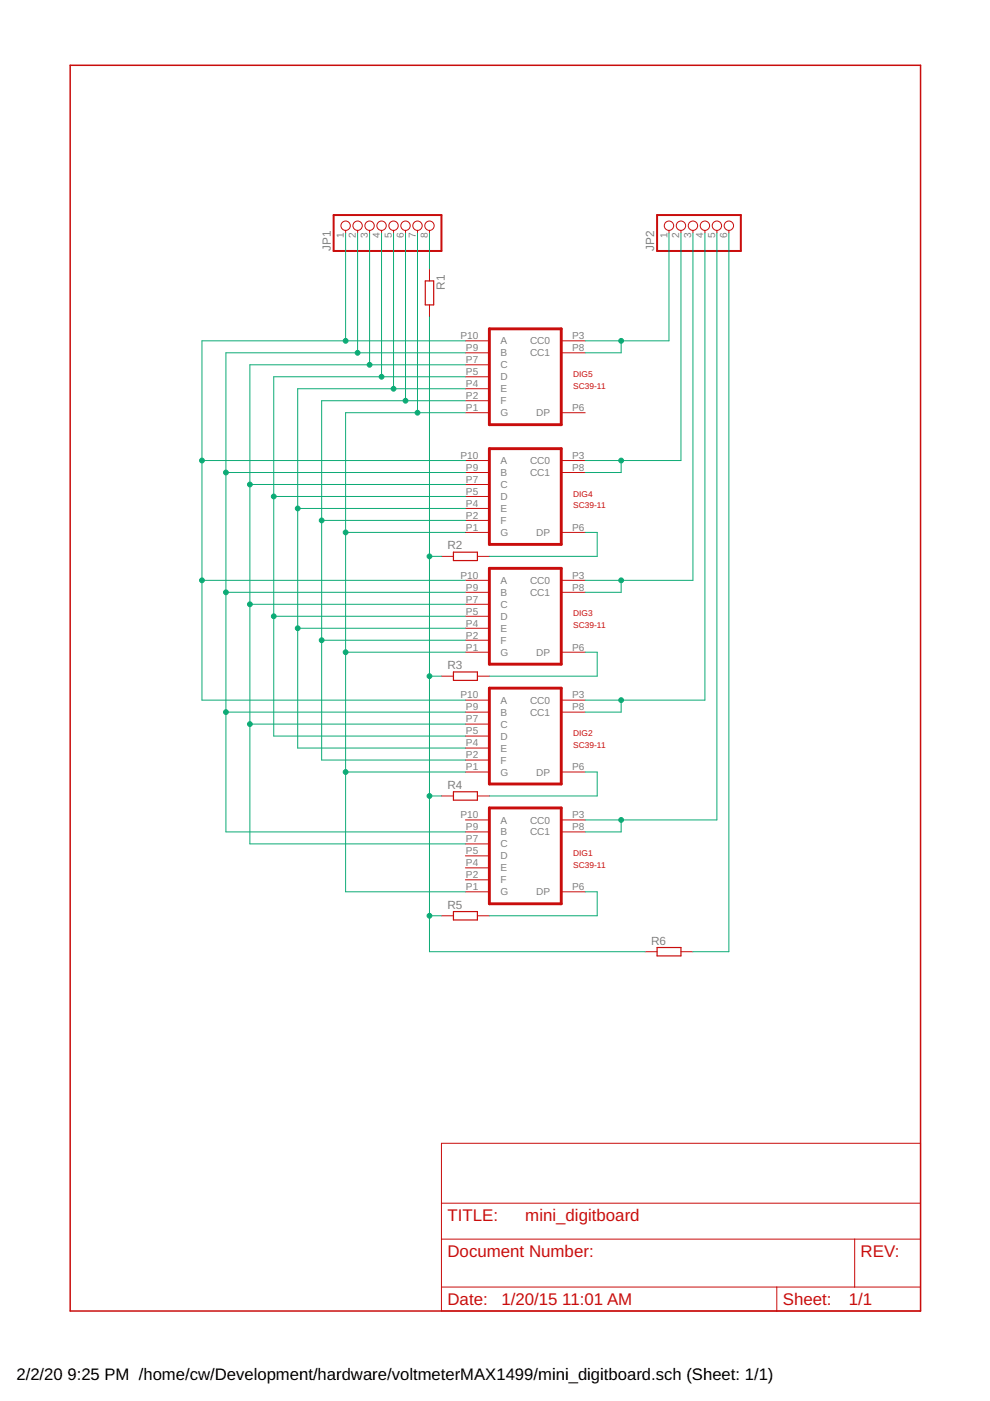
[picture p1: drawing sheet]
<?xml version="1.0" encoding="utf-8"?>
<!DOCTYPE eagle SYSTEM "eagle.dtd">
<eagle version="6.6.0">
<drawing>
<settings>
<setting alwaysvectorfont="no"/>
<setting verticaltext="up"/>
</settings>
<grid distance="0.1" unitdist="inch" unit="inch" style="lines" multiple="1" display="no" altdistance="0.01" altunitdist="inch" altunit="inch"/>
<schematic xreflabel="%F%N/%S.%C%R" xrefpart="/%S.%C%R">
<libraries>
<library name="pinhead">
<symbols>
<symbol name="PINHD6">
<wire x1="-6.35" y1="-7.62" x2="1.27" y2="-7.62" width="0.4064" layer="94"/>
<wire x1="1.27" y1="-7.62" x2="1.27" y2="10.16" width="0.4064" layer="94"/>
<wire x1="1.27" y1="10.16" x2="-6.35" y2="10.16" width="0.4064" layer="94"/>
<wire x1="-6.35" y1="10.16" x2="-6.35" y2="-7.62" width="0.4064" layer="94"/>
<text x="-6.35" y="10.795" size="1.778" layer="95">&gt;NAME</text>
<text x="-6.35" y="-10.16" size="1.778" layer="96">&gt;VALUE</text>
<pin name="1" x="-2.54" y="7.62" visible="pad" length="short" direction="pas" function="dot"/>
<pin name="2" x="-2.54" y="5.08" visible="pad" length="short" direction="pas" function="dot"/>
<pin name="3" x="-2.54" y="2.54" visible="pad" length="short" direction="pas" function="dot"/>
<pin name="4" x="-2.54" y="0" visible="pad" length="short" direction="pas" function="dot"/>
<pin name="5" x="-2.54" y="-2.54" visible="pad" length="short" direction="pas" function="dot"/>
<pin name="6" x="-2.54" y="-5.08" visible="pad" length="short" direction="pas" function="dot"/>
</symbol>
<symbol name="PINHD8">
<wire x1="-6.35" y1="-10.16" x2="1.27" y2="-10.16" width="0.4064" layer="94"/>
<wire x1="1.27" y1="-10.16" x2="1.27" y2="12.7" width="0.4064" layer="94"/>
<wire x1="1.27" y1="12.7" x2="-6.35" y2="12.7" width="0.4064" layer="94"/>
<wire x1="-6.35" y1="12.7" x2="-6.35" y2="-10.16" width="0.4064" layer="94"/>
<text x="-6.35" y="13.335" size="1.778" layer="95">&gt;NAME</text>
<text x="-6.35" y="-12.7" size="1.778" layer="96">&gt;VALUE</text>
<pin name="1" x="-2.54" y="10.16" visible="pad" length="short" direction="pas" function="dot"/>
<pin name="2" x="-2.54" y="7.62" visible="pad" length="short" direction="pas" function="dot"/>
<pin name="3" x="-2.54" y="5.08" visible="pad" length="short" direction="pas" function="dot"/>
<pin name="4" x="-2.54" y="2.54" visible="pad" length="short" direction="pas" function="dot"/>
<pin name="5" x="-2.54" y="0" visible="pad" length="short" direction="pas" function="dot"/>
<pin name="6" x="-2.54" y="-2.54" visible="pad" length="short" direction="pas" function="dot"/>
<pin name="7" x="-2.54" y="-5.08" visible="pad" length="short" direction="pas" function="dot"/>
<pin name="8" x="-2.54" y="-7.62" visible="pad" length="short" direction="pas" function="dot"/>
</symbol>
</symbols>
<devicesets>
<deviceset name="PINHD-1X6" prefix="JP" uservalue="yes">
<gates>
<gate name="A" symbol="PINHD6" x="0" y="-2.54"/>
</gates>
<devices>
<device name="" package="1X06">
<connects>
<connect gate="A" pin="1" pad="1"/>
<connect gate="A" pin="2" pad="2"/>
<connect gate="A" pin="3" pad="3"/>
<connect gate="A" pin="4" pad="4"/>
<connect gate="A" pin="5" pad="5"/>
<connect gate="A" pin="6" pad="6"/>
</connects>
<technologies>
<technology name=""/>
</technologies>
</device>
<device name="/90" package="1X06/90">
<connects>
<connect gate="A" pin="1" pad="1"/>
<connect gate="A" pin="2" pad="2"/>
<connect gate="A" pin="3" pad="3"/>
<connect gate="A" pin="4" pad="4"/>
<connect gate="A" pin="5" pad="5"/>
<connect gate="A" pin="6" pad="6"/>
</connects>
<technologies>
<technology name=""/>
</technologies>
</device>
</devices>
</deviceset>
<deviceset name="PINHD-1X8" prefix="JP" uservalue="yes">
<gates>
<gate name="A" symbol="PINHD8" x="0" y="0"/>
</gates>
<devices>
<device name="" package="1X08">
<connects>
<connect gate="A" pin="1" pad="1"/>
<connect gate="A" pin="2" pad="2"/>
<connect gate="A" pin="3" pad="3"/>
<connect gate="A" pin="4" pad="4"/>
<connect gate="A" pin="5" pad="5"/>
<connect gate="A" pin="6" pad="6"/>
<connect gate="A" pin="7" pad="7"/>
<connect gate="A" pin="8" pad="8"/>
</connects>
<technologies>
<technology name=""/>
</technologies>
</device>
<device name="/90" package="1X08/90">
<connects>
<connect gate="A" pin="1" pad="1"/>
<connect gate="A" pin="2" pad="2"/>
<connect gate="A" pin="3" pad="3"/>
<connect gate="A" pin="4" pad="4"/>
<connect gate="A" pin="5" pad="5"/>
<connect gate="A" pin="6" pad="6"/>
<connect gate="A" pin="7" pad="7"/>
<connect gate="A" pin="8" pad="8"/>
</connects>
<technologies>
<technology name=""/>
</technologies>
</device>
</devices>
</deviceset>
</devicesets>
</library>
<library name="rcl">
<symbols>
<symbol name="R-EU">
<wire x1="-2.54" y1="-0.889" x2="2.54" y2="-0.889" width="0.254" layer="94"/>
<wire x1="2.54" y1="0.889" x2="-2.54" y2="0.889" width="0.254" layer="94"/>
<wire x1="2.54" y1="-0.889" x2="2.54" y2="0.889" width="0.254" layer="94"/>
<wire x1="-2.54" y1="-0.889" x2="-2.54" y2="0.889" width="0.254" layer="94"/>
<text x="-3.81" y="1.4986" size="1.778" layer="95">&gt;NAME</text>
<text x="-3.81" y="-3.302" size="1.778" layer="96">&gt;VALUE</text>
<pin name="2" x="5.08" y="0" visible="off" length="short" direction="pas" swaplevel="1" rot="R180"/>
<pin name="1" x="-5.08" y="0" visible="off" length="short" direction="pas" swaplevel="1"/>
</symbol>
</symbols>
<devicesets>
<deviceset name="R-EU_" prefix="R" uservalue="yes">
<gates>
<gate name="G$1" symbol="R-EU" x="0" y="0"/>
</gates>
<devices>
<device name="R0402" package="R0402">
<connects>
<connect gate="G$1" pin="1" pad="1"/>
<connect gate="G$1" pin="2" pad="2"/>
</connects>
<technologies>
<technology name=""/>
</technologies>
</device>
<device name="R0603" package="R0603">
<connects>
<connect gate="G$1" pin="1" pad="1"/>
<connect gate="G$1" pin="2" pad="2"/>
</connects>
<technologies>
<technology name=""/>
</technologies>
</device>
<device name="R0805" package="R0805">
<connects>
<connect gate="G$1" pin="1" pad="1"/>
<connect gate="G$1" pin="2" pad="2"/>
</connects>
<technologies>
<technology name=""/>
</technologies>
</device>
<device name="R0805W" package="R0805W">
<connects>
<connect gate="G$1" pin="1" pad="1"/>
<connect gate="G$1" pin="2" pad="2"/>
</connects>
<technologies>
<technology name=""/>
</technologies>
</device>
<device name="R1005" package="R1005">
<connects>
<connect gate="G$1" pin="1" pad="1"/>
<connect gate="G$1" pin="2" pad="2"/>
</connects>
<technologies>
<technology name=""/>
</technologies>
</device>
<device name="R1206" package="R1206">
<connects>
<connect gate="G$1" pin="1" pad="1"/>
<connect gate="G$1" pin="2" pad="2"/>
</connects>
<technologies>
<technology name=""/>
</technologies>
</device>
<device name="R1206W" package="R1206W">
<connects>
<connect gate="G$1" pin="1" pad="1"/>
<connect gate="G$1" pin="2" pad="2"/>
</connects>
<technologies>
<technology name=""/>
</technologies>
</device>
<device name="R1210" package="R1210">
<connects>
<connect gate="G$1" pin="1" pad="1"/>
<connect gate="G$1" pin="2" pad="2"/>
</connects>
<technologies>
<technology name=""/>
</technologies>
</device>
<device name="R1210W" package="R1210W">
<connects>
<connect gate="G$1" pin="1" pad="1"/>
<connect gate="G$1" pin="2" pad="2"/>
</connects>
<technologies>
<technology name=""/>
</technologies>
</device>
<device name="R2010" package="R2010">
<connects>
<connect gate="G$1" pin="1" pad="1"/>
<connect gate="G$1" pin="2" pad="2"/>
</connects>
<technologies>
<technology name=""/>
</technologies>
</device>
<device name="R2010W" package="R2010W">
<connects>
<connect gate="G$1" pin="1" pad="1"/>
<connect gate="G$1" pin="2" pad="2"/>
</connects>
<technologies>
<technology name=""/>
</technologies>
</device>
<device name="R2012" package="R2012">
<connects>
<connect gate="G$1" pin="1" pad="1"/>
<connect gate="G$1" pin="2" pad="2"/>
</connects>
<technologies>
<technology name=""/>
</technologies>
</device>
<device name="R2012W" package="R2012W">
<connects>
<connect gate="G$1" pin="1" pad="1"/>
<connect gate="G$1" pin="2" pad="2"/>
</connects>
<technologies>
<technology name=""/>
</technologies>
</device>
<device name="R2512" package="R2512">
<connects>
<connect gate="G$1" pin="1" pad="1"/>
<connect gate="G$1" pin="2" pad="2"/>
</connects>
<technologies>
<technology name=""/>
</technologies>
</device>
<device name="R2512W" package="R2512W">
<connects>
<connect gate="G$1" pin="1" pad="1"/>
<connect gate="G$1" pin="2" pad="2"/>
</connects>
<technologies>
<technology name=""/>
</technologies>
</device>
<device name="R3216" package="R3216">
<connects>
<connect gate="G$1" pin="1" pad="1"/>
<connect gate="G$1" pin="2" pad="2"/>
</connects>
<technologies>
<technology name=""/>
</technologies>
</device>
<device name="R3216W" package="R3216W">
<connects>
<connect gate="G$1" pin="1" pad="1"/>
<connect gate="G$1" pin="2" pad="2"/>
</connects>
<technologies>
<technology name=""/>
</technologies>
</device>
<device name="R3225" package="R3225">
<connects>
<connect gate="G$1" pin="1" pad="1"/>
<connect gate="G$1" pin="2" pad="2"/>
</connects>
<technologies>
<technology name=""/>
</technologies>
</device>
<device name="R3225W" package="R3225W">
<connects>
<connect gate="G$1" pin="1" pad="1"/>
<connect gate="G$1" pin="2" pad="2"/>
</connects>
<technologies>
<technology name=""/>
</technologies>
</device>
<device name="R5025" package="R5025">
<connects>
<connect gate="G$1" pin="1" pad="1"/>
<connect gate="G$1" pin="2" pad="2"/>
</connects>
<technologies>
<technology name=""/>
</technologies>
</device>
<device name="R5025W" package="R5025W">
<connects>
<connect gate="G$1" pin="1" pad="1"/>
<connect gate="G$1" pin="2" pad="2"/>
</connects>
<technologies>
<technology name=""/>
</technologies>
</device>
<device name="R6332" package="R6332">
<connects>
<connect gate="G$1" pin="1" pad="1"/>
<connect gate="G$1" pin="2" pad="2"/>
</connects>
<technologies>
<technology name=""/>
</technologies>
</device>
<device name="R6332W" package="R6332W">
<connects>
<connect gate="G$1" pin="1" pad="1"/>
<connect gate="G$1" pin="2" pad="2"/>
</connects>
<technologies>
<technology name=""/>
</technologies>
</device>
<device name="M0805" package="M0805">
<connects>
<connect gate="G$1" pin="1" pad="1"/>
<connect gate="G$1" pin="2" pad="2"/>
</connects>
<technologies>
<technology name=""/>
</technologies>
</device>
<device name="M1206" package="M1206">
<connects>
<connect gate="G$1" pin="1" pad="1"/>
<connect gate="G$1" pin="2" pad="2"/>
</connects>
<technologies>
<technology name=""/>
</technologies>
</device>
<device name="M1406" package="M1406">
<connects>
<connect gate="G$1" pin="1" pad="1"/>
<connect gate="G$1" pin="2" pad="2"/>
</connects>
<technologies>
<technology name=""/>
</technologies>
</device>
<device name="M2012" package="M2012">
<connects>
<connect gate="G$1" pin="1" pad="1"/>
<connect gate="G$1" pin="2" pad="2"/>
</connects>
<technologies>
<technology name=""/>
</technologies>
</device>
<device name="M2309" package="M2309">
<connects>
<connect gate="G$1" pin="1" pad="1"/>
<connect gate="G$1" pin="2" pad="2"/>
</connects>
<technologies>
<technology name=""/>
</technologies>
</device>
<device name="M3216" package="M3216">
<connects>
<connect gate="G$1" pin="1" pad="1"/>
<connect gate="G$1" pin="2" pad="2"/>
</connects>
<technologies>
<technology name=""/>
</technologies>
</device>
<device name="M3516" package="M3516">
<connects>
<connect gate="G$1" pin="1" pad="1"/>
<connect gate="G$1" pin="2" pad="2"/>
</connects>
<technologies>
<technology name=""/>
</technologies>
</device>
<device name="M5923" package="M5923">
<connects>
<connect gate="G$1" pin="1" pad="1"/>
<connect gate="G$1" pin="2" pad="2"/>
</connects>
<technologies>
<technology name=""/>
</technologies>
</device>
<device name="0204/5" package="0204/5">
<connects>
<connect gate="G$1" pin="1" pad="1"/>
<connect gate="G$1" pin="2" pad="2"/>
</connects>
<technologies>
<technology name=""/>
</technologies>
</device>
<device name="0204/7" package="0204/7">
<connects>
<connect gate="G$1" pin="1" pad="1"/>
<connect gate="G$1" pin="2" pad="2"/>
</connects>
<technologies>
<technology name=""/>
</technologies>
</device>
<device name="0204/2V" package="0204V">
<connects>
<connect gate="G$1" pin="1" pad="1"/>
<connect gate="G$1" pin="2" pad="2"/>
</connects>
<technologies>
<technology name=""/>
</technologies>
</device>
<device name="0207/10" package="0207/10">
<connects>
<connect gate="G$1" pin="1" pad="1"/>
<connect gate="G$1" pin="2" pad="2"/>
</connects>
<technologies>
<technology name=""/>
</technologies>
</device>
<device name="0207/12" package="0207/12">
<connects>
<connect gate="G$1" pin="1" pad="1"/>
<connect gate="G$1" pin="2" pad="2"/>
</connects>
<technologies>
<technology name=""/>
</technologies>
</device>
<device name="0207/15" package="0207/15">
<connects>
<connect gate="G$1" pin="1" pad="1"/>
<connect gate="G$1" pin="2" pad="2"/>
</connects>
<technologies>
<technology name=""/>
</technologies>
</device>
<device name="0207/2V" package="0207/2V">
<connects>
<connect gate="G$1" pin="1" pad="1"/>
<connect gate="G$1" pin="2" pad="2"/>
</connects>
<technologies>
<technology name=""/>
</technologies>
</device>
<device name="0207/5V" package="0207/5V">
<connects>
<connect gate="G$1" pin="1" pad="1"/>
<connect gate="G$1" pin="2" pad="2"/>
</connects>
<technologies>
<technology name=""/>
</technologies>
</device>
<device name="0207/7" package="0207/7">
<connects>
<connect gate="G$1" pin="1" pad="1"/>
<connect gate="G$1" pin="2" pad="2"/>
</connects>
<technologies>
<technology name=""/>
</technologies>
</device>
<device name="0309/10" package="0309/10">
<connects>
<connect gate="G$1" pin="1" pad="1"/>
<connect gate="G$1" pin="2" pad="2"/>
</connects>
<technologies>
<technology name=""/>
</technologies>
</device>
<device name="0309/12" package="0309/12">
<connects>
<connect gate="G$1" pin="1" pad="1"/>
<connect gate="G$1" pin="2" pad="2"/>
</connects>
<technologies>
<technology name=""/>
</technologies>
</device>
<device name="0309/V" package="0309V">
<connects>
<connect gate="G$1" pin="1" pad="1"/>
<connect gate="G$1" pin="2" pad="2"/>
</connects>
<technologies>
<technology name=""/>
</technologies>
</device>
<device name="0411/12" package="0411/12">
<connects>
<connect gate="G$1" pin="1" pad="1"/>
<connect gate="G$1" pin="2" pad="2"/>
</connects>
<technologies>
<technology name=""/>
</technologies>
</device>
<device name="0411/15" package="0411/15">
<connects>
<connect gate="G$1" pin="1" pad="1"/>
<connect gate="G$1" pin="2" pad="2"/>
</connects>
<technologies>
<technology name=""/>
</technologies>
</device>
<device name="0411/3V" package="0411V">
<connects>
<connect gate="G$1" pin="1" pad="1"/>
<connect gate="G$1" pin="2" pad="2"/>
</connects>
<technologies>
<technology name=""/>
</technologies>
</device>
<device name="0414/15" package="0414/15">
<connects>
<connect gate="G$1" pin="1" pad="1"/>
<connect gate="G$1" pin="2" pad="2"/>
</connects>
<technologies>
<technology name=""/>
</technologies>
</device>
<device name="0414/5V" package="0414V">
<connects>
<connect gate="G$1" pin="1" pad="1"/>
<connect gate="G$1" pin="2" pad="2"/>
</connects>
<technologies>
<technology name=""/>
</technologies>
</device>
<device name="0617/17" package="0617/17">
<connects>
<connect gate="G$1" pin="1" pad="1"/>
<connect gate="G$1" pin="2" pad="2"/>
</connects>
<technologies>
<technology name=""/>
</technologies>
</device>
<device name="0617/22" package="0617/22">
<connects>
<connect gate="G$1" pin="1" pad="1"/>
<connect gate="G$1" pin="2" pad="2"/>
</connects>
<technologies>
<technology name=""/>
</technologies>
</device>
<device name="0617/5V" package="0617V">
<connects>
<connect gate="G$1" pin="1" pad="1"/>
<connect gate="G$1" pin="2" pad="2"/>
</connects>
<technologies>
<technology name=""/>
</technologies>
</device>
<device name="0922/22" package="0922/22">
<connects>
<connect gate="G$1" pin="1" pad="1"/>
<connect gate="G$1" pin="2" pad="2"/>
</connects>
<technologies>
<technology name=""/>
</technologies>
</device>
<device name="0613/5V" package="P0613V">
<connects>
<connect gate="G$1" pin="1" pad="1"/>
<connect gate="G$1" pin="2" pad="2"/>
</connects>
<technologies>
<technology name=""/>
</technologies>
</device>
<device name="0613/15" package="P0613/15">
<connects>
<connect gate="G$1" pin="1" pad="1"/>
<connect gate="G$1" pin="2" pad="2"/>
</connects>
<technologies>
<technology name=""/>
</technologies>
</device>
<device name="0817/22" package="P0817/22">
<connects>
<connect gate="G$1" pin="1" pad="1"/>
<connect gate="G$1" pin="2" pad="2"/>
</connects>
<technologies>
<technology name=""/>
</technologies>
</device>
<device name="0817/7V" package="P0817V">
<connects>
<connect gate="G$1" pin="1" pad="1"/>
<connect gate="G$1" pin="2" pad="2"/>
</connects>
<technologies>
<technology name=""/>
</technologies>
</device>
<device name="V234/12" package="V234/12">
<connects>
<connect gate="G$1" pin="1" pad="1"/>
<connect gate="G$1" pin="2" pad="2"/>
</connects>
<technologies>
<technology name=""/>
</technologies>
</device>
<device name="V235/17" package="V235/17">
<connects>
<connect gate="G$1" pin="1" pad="1"/>
<connect gate="G$1" pin="2" pad="2"/>
</connects>
<technologies>
<technology name=""/>
</technologies>
</device>
<device name="V526-0" package="V526-0">
<connects>
<connect gate="G$1" pin="1" pad="1"/>
<connect gate="G$1" pin="2" pad="2"/>
</connects>
<technologies>
<technology name=""/>
</technologies>
</device>
<device name="MELF0102R" package="MINI_MELF-0102R">
<connects>
<connect gate="G$1" pin="1" pad="1"/>
<connect gate="G$1" pin="2" pad="2"/>
</connects>
<technologies>
<technology name=""/>
</technologies>
</device>
<device name="MELF0102W" package="MINI_MELF-0102W">
<connects>
<connect gate="G$1" pin="1" pad="1"/>
<connect gate="G$1" pin="2" pad="2"/>
</connects>
<technologies>
<technology name=""/>
</technologies>
</device>
<device name="MELF0204R" package="MINI_MELF-0204R">
<connects>
<connect gate="G$1" pin="1" pad="1"/>
<connect gate="G$1" pin="2" pad="2"/>
</connects>
<technologies>
<technology name=""/>
</technologies>
</device>
<device name="MELF0204W" package="MINI_MELF-0204W">
<connects>
<connect gate="G$1" pin="1" pad="1"/>
<connect gate="G$1" pin="2" pad="2"/>
</connects>
<technologies>
<technology name=""/>
</technologies>
</device>
<device name="MELF0207R" package="MINI_MELF-0207R">
<connects>
<connect gate="G$1" pin="1" pad="1"/>
<connect gate="G$1" pin="2" pad="2"/>
</connects>
<technologies>
<technology name=""/>
</technologies>
</device>
<device name="MELF0207W" package="MINI_MELF-0207W">
<connects>
<connect gate="G$1" pin="1" pad="1"/>
<connect gate="G$1" pin="2" pad="2"/>
</connects>
<technologies>
<technology name=""/>
</technologies>
</device>
<device name="0922V" package="0922V">
<connects>
<connect gate="G$1" pin="1" pad="1"/>
<connect gate="G$1" pin="2" pad="2"/>
</connects>
<technologies>
<technology name=""/>
</technologies>
</device>
<device name="RDH/15" package="RDH/15">
<connects>
<connect gate="G$1" pin="1" pad="1"/>
<connect gate="G$1" pin="2" pad="2"/>
</connects>
<technologies>
<technology name=""/>
</technologies>
</device>
<device name="MELF0102AX" package="MINI_MELF-0102AX">
<connects>
<connect gate="G$1" pin="1" pad="1"/>
<connect gate="G$1" pin="2" pad="2"/>
</connects>
<technologies>
<technology name=""/>
</technologies>
</device>
<device name="R0201" package="R0201">
<connects>
<connect gate="G$1" pin="1" pad="1"/>
<connect gate="G$1" pin="2" pad="2"/>
</connects>
<technologies>
<technology name=""/>
</technologies>
</device>
<device name="VTA52" package="VTA52">
<connects>
<connect gate="G$1" pin="1" pad="1"/>
<connect gate="G$1" pin="2" pad="2"/>
</connects>
<technologies>
<technology name=""/>
</technologies>
</device>
<device name="VTA53" package="VTA53">
<connects>
<connect gate="G$1" pin="1" pad="1"/>
<connect gate="G$1" pin="2" pad="2"/>
</connects>
<technologies>
<technology name=""/>
</technologies>
</device>
<device name="VTA54" package="VTA54">
<connects>
<connect gate="G$1" pin="1" pad="1"/>
<connect gate="G$1" pin="2" pad="2"/>
</connects>
<technologies>
<technology name=""/>
</technologies>
</device>
<device name="VTA55" package="VTA55">
<connects>
<connect gate="G$1" pin="1" pad="1"/>
<connect gate="G$1" pin="2" pad="2"/>
</connects>
<technologies>
<technology name=""/>
</technologies>
</device>
<device name="VTA56" package="VTA56">
<connects>
<connect gate="G$1" pin="1" pad="1"/>
<connect gate="G$1" pin="2" pad="2"/>
</connects>
<technologies>
<technology name=""/>
</technologies>
</device>
<device name="VMTA55" package="VMTA55">
<connects>
<connect gate="G$1" pin="1" pad="1"/>
<connect gate="G$1" pin="2" pad="2"/>
</connects>
<technologies>
<technology name=""/>
</technologies>
</device>
<device name="VMTB60" package="VMTB60">
<connects>
<connect gate="G$1" pin="1" pad="1"/>
<connect gate="G$1" pin="2" pad="2"/>
</connects>
<technologies>
<technology name=""/>
</technologies>
</device>
<device name="R4527" package="R4527">
<connects>
<connect gate="G$1" pin="1" pad="1"/>
<connect gate="G$1" pin="2" pad="2"/>
</connects>
<technologies>
<technology name=""/>
</technologies>
</device>
<device name="WSC0001" package="WSC0001">
<connects>
<connect gate="G$1" pin="1" pad="1"/>
<connect gate="G$1" pin="2" pad="2"/>
</connects>
<technologies>
<technology name=""/>
</technologies>
</device>
<device name="WSC0002" package="WSC0002">
<connects>
<connect gate="G$1" pin="1" pad="1"/>
<connect gate="G$1" pin="2" pad="2"/>
</connects>
<technologies>
<technology name=""/>
</technologies>
</device>
<device name="WSC01/2" package="WSC01/2">
<connects>
<connect gate="G$1" pin="1" pad="1"/>
<connect gate="G$1" pin="2" pad="2"/>
</connects>
<technologies>
<technology name=""/>
</technologies>
</device>
<device name="WSC2515" package="WSC2515">
<connects>
<connect gate="G$1" pin="1" pad="1"/>
<connect gate="G$1" pin="2" pad="2"/>
</connects>
<technologies>
<technology name=""/>
</technologies>
</device>
<device name="WSC4527" package="WSC4527">
<connects>
<connect gate="G$1" pin="1" pad="1"/>
<connect gate="G$1" pin="2" pad="2"/>
</connects>
<technologies>
<technology name=""/>
</technologies>
</device>
<device name="WSC6927" package="WSC6927">
<connects>
<connect gate="G$1" pin="1" pad="1"/>
<connect gate="G$1" pin="2" pad="2"/>
</connects>
<technologies>
<technology name=""/>
</technologies>
</device>
<device name="R1218" package="R1218">
<connects>
<connect gate="G$1" pin="1" pad="1"/>
<connect gate="G$1" pin="2" pad="2"/>
</connects>
<technologies>
<technology name=""/>
</technologies>
</device>
<device name="1812X7R" package="1812X7R">
<connects>
<connect gate="G$1" pin="1" pad="1"/>
<connect gate="G$1" pin="2" pad="2"/>
</connects>
<technologies>
<technology name=""/>
</technologies>
</device>
</devices>
</deviceset>
</devicesets>
</library>
<library name="frames">
<symbols>
<symbol name="DINA4_P">
<frame x1="0" y1="0" x2="180.34" y2="264.16" columns="4" rows="4" layer="94" border-left="no" border-top="no" border-right="no" border-bottom="no"/>
</symbol>
<symbol name="DOCFIELD">
<wire x1="0" y1="0" x2="71.12" y2="0" width="0.1016" layer="94"/>
<wire x1="101.6" y1="15.24" x2="87.63" y2="15.24" width="0.1016" layer="94"/>
<wire x1="0" y1="0" x2="0" y2="5.08" width="0.1016" layer="94"/>
<wire x1="0" y1="5.08" x2="71.12" y2="5.08" width="0.1016" layer="94"/>
<wire x1="0" y1="5.08" x2="0" y2="15.24" width="0.1016" layer="94"/>
<wire x1="101.6" y1="15.24" x2="101.6" y2="5.08" width="0.1016" layer="94"/>
<wire x1="71.12" y1="5.08" x2="71.12" y2="0" width="0.1016" layer="94"/>
<wire x1="71.12" y1="5.08" x2="87.63" y2="5.08" width="0.1016" layer="94"/>
<wire x1="71.12" y1="0" x2="101.6" y2="0" width="0.1016" layer="94"/>
<wire x1="87.63" y1="15.24" x2="87.63" y2="5.08" width="0.1016" layer="94"/>
<wire x1="87.63" y1="15.24" x2="0" y2="15.24" width="0.1016" layer="94"/>
<wire x1="87.63" y1="5.08" x2="101.6" y2="5.08" width="0.1016" layer="94"/>
<wire x1="101.6" y1="5.08" x2="101.6" y2="0" width="0.1016" layer="94"/>
<wire x1="0" y1="15.24" x2="0" y2="22.86" width="0.1016" layer="94"/>
<wire x1="101.6" y1="35.56" x2="0" y2="35.56" width="0.1016" layer="94"/>
<wire x1="101.6" y1="35.56" x2="101.6" y2="22.86" width="0.1016" layer="94"/>
<wire x1="0" y1="22.86" x2="101.6" y2="22.86" width="0.1016" layer="94"/>
<wire x1="0" y1="22.86" x2="0" y2="35.56" width="0.1016" layer="94"/>
<wire x1="101.6" y1="22.86" x2="101.6" y2="15.24" width="0.1016" layer="94"/>
<text x="1.27" y="1.27" size="2.54" layer="94">Date:</text>
<text x="12.7" y="1.27" size="2.54" layer="94">&gt;LAST_DATE_TIME</text>
<text x="72.39" y="1.27" size="2.54" layer="94">Sheet:</text>
<text x="86.36" y="1.27" size="2.54" layer="94">&gt;SHEET</text>
<text x="88.9" y="11.43" size="2.54" layer="94">REV:</text>
<text x="1.27" y="19.05" size="2.54" layer="94">TITLE:</text>
<text x="1.27" y="11.43" size="2.54" layer="94">Document Number:</text>
<text x="17.78" y="19.05" size="2.54" layer="94">&gt;DRAWING_NAME</text>
</symbol>
</symbols>
<devicesets>
<deviceset name="DINA4_P" prefix="FRAME" uservalue="yes">
<gates>
<gate name="G$1" symbol="DINA4_P" x="0" y="0"/>
<gate name="G$2" symbol="DOCFIELD" x="78.74" y="0" addlevel="must"/>
</gates>
<devices>
<device name="">
<technologies>
<technology name=""/>
</technologies>
</device>
</devices>
</deviceset>
</devicesets>
</library>
<library name="LEDVoltmeter">
<symbols>
<symbol name="SC39-11">
<wire x1="-7.62" y1="10.16" x2="-7.62" y2="-10.16" width="0.6096" layer="94"/>
<wire x1="-7.62" y1="-10.16" x2="7.62" y2="-10.16" width="0.6096" layer="94"/>
<wire x1="7.62" y1="-10.16" x2="7.62" y2="10.16" width="0.6096" layer="94"/>
<wire x1="7.62" y1="10.16" x2="-7.62" y2="10.16" width="0.6096" layer="94"/>
<pin name="A" x="-12.7" y="7.62" length="middle"/>
<pin name="B" x="-12.7" y="5.08" length="middle"/>
<pin name="C" x="-12.7" y="2.54" length="middle"/>
<pin name="D" x="-12.7" y="0" length="middle"/>
<pin name="E" x="-12.7" y="-2.54" length="middle"/>
<pin name="F" x="-12.7" y="-5.08" length="middle"/>
<pin name="G" x="-12.7" y="-7.62" length="middle"/>
<pin name="DP" x="12.7" y="-7.62" length="middle" rot="R180"/>
<pin name="CC0" x="12.7" y="7.62" length="middle" rot="R180"/>
<pin name="CC1" x="12.7" y="5.08" length="middle" rot="R180"/>
<text x="10.16" y="0" size="1.27" layer="94">&gt;NAME</text>
<text x="10.16" y="-2.54" size="1.27" layer="94">&gt;VALUE</text>
</symbol>
</symbols>
<devicesets>
<deviceset name="SC39-11">
<gates>
<gate name="G$1" symbol="SC39-11" x="0" y="0"/>
</gates>
<devices>
<device name="" package="SC39-11">
<connects>
<connect gate="G$1" pin="A" pad="P10"/>
<connect gate="G$1" pin="B" pad="P9"/>
<connect gate="G$1" pin="C" pad="P7"/>
<connect gate="G$1" pin="CC0" pad="P3"/>
<connect gate="G$1" pin="CC1" pad="P8"/>
<connect gate="G$1" pin="D" pad="P5"/>
<connect gate="G$1" pin="DP" pad="P6"/>
<connect gate="G$1" pin="E" pad="P4"/>
<connect gate="G$1" pin="F" pad="P2"/>
<connect gate="G$1" pin="G" pad="P1"/>
</connects>
<technologies>
<technology name=""/>
</technologies>
</device>
</devices>
</deviceset>
</devicesets>
</library>
</libraries>
<attributes>
</attributes>
<variantdefs>
</variantdefs>
<classes>
<class number="0" name="default" width="0" drill="0">
</class>
</classes>
<parts>
<part name="JP2" library="pinhead" deviceset="PINHD-1X6" device=""/>
<part name="JP1" library="pinhead" deviceset="PINHD-1X8" device=""/>
<part name="R1" library="rcl" deviceset="R-EU_" device="R0603"/>
<part name="R2" library="rcl" deviceset="R-EU_" device="R0603"/>
<part name="R3" library="rcl" deviceset="R-EU_" device="R0603"/>
<part name="R5" library="rcl" deviceset="R-EU_" device="R0603"/>
<part name="R4" library="rcl" deviceset="R-EU_" device="R0603"/>
<part name="R6" library="rcl" deviceset="R-EU_" device="R0603"/>
<part name="FRAME1" library="frames" deviceset="DINA4_P" device=""/>
<part name="DIG5" library="LEDVoltmeter" deviceset="SC39-11" device=""/>
<part name="DIG4" library="LEDVoltmeter" deviceset="SC39-11" device=""/>
<part name="DIG3" library="LEDVoltmeter" deviceset="SC39-11" device=""/>
<part name="DIG2" library="LEDVoltmeter" deviceset="SC39-11" device=""/>
<part name="DIG1" library="LEDVoltmeter" deviceset="SC39-11" device=""/>
</parts>
<sheets>
<sheet>
<plain>
</plain>
<instances>
<instance part="JP2" gate="A" x="134.62" y="231.14" rot="R90"/>
<instance part="JP1" gate="A" x="68.58" y="231.14" rot="R90"/>
<instance part="R1" gate="G$1" x="76.2" y="215.9" rot="R270"/>
<instance part="R2" gate="G$1" x="83.82" y="160.02"/>
<instance part="R3" gate="G$1" x="83.82" y="134.62"/>
<instance part="R5" gate="G$1" x="83.82" y="83.82"/>
<instance part="R4" gate="G$1" x="83.82" y="109.22"/>
<instance part="R6" gate="G$1" x="127" y="76.2"/>
<instance part="FRAME1" gate="G$1" x="0" y="0"/>
<instance part="FRAME1" gate="G$2" x="78.74" y="0"/>
<instance part="DIG5" gate="G$1" x="96.52" y="198.12"/>
<instance part="DIG4" gate="G$1" x="96.52" y="172.72"/>
<instance part="DIG3" gate="G$1" x="96.52" y="147.32"/>
<instance part="DIG2" gate="G$1" x="96.52" y="121.92"/>
<instance part="DIG1" gate="G$1" x="96.52" y="96.52"/>
</instances>
<busses>
</busses>
<nets>
<net name="N$42" class="0">
<segment>
<wire x1="27.94" y1="154.94" x2="27.94" y2="180.34" width="0.1524" layer="91"/>
<wire x1="27.94" y1="180.34" x2="27.94" y2="205.74" width="0.1524" layer="91"/>
<wire x1="27.94" y1="205.74" x2="58.42" y2="205.74" width="0.1524" layer="91"/>
<wire x1="58.42" y1="205.74" x2="83.82" y2="205.74" width="0.1524" layer="91"/>
<wire x1="83.82" y1="180.34" x2="27.94" y2="180.34" width="0.1524" layer="91"/>
<junction x="27.94" y="180.34"/>
<wire x1="27.94" y1="154.94" x2="83.82" y2="154.94" width="0.1524" layer="91"/>
<wire x1="27.94" y1="154.94" x2="27.94" y2="129.54" width="0.1524" layer="91"/>
<wire x1="27.94" y1="129.54" x2="83.82" y2="129.54" width="0.1524" layer="91"/>
<junction x="27.94" y="154.94"/>
<pinref part="JP1" gate="A" pin="1"/>
<wire x1="58.42" y1="228.6" x2="58.42" y2="205.74" width="0.1524" layer="91"/>
<junction x="58.42" y="205.74"/>
<pinref part="DIG4" gate="G$1" pin="A"/>
<pinref part="DIG3" gate="G$1" pin="A"/>
<pinref part="DIG2" gate="G$1" pin="A"/>
<pinref part="DIG5" gate="G$1" pin="A"/>
</segment>
</net>
<net name="N$43" class="0">
<segment>
<wire x1="33.02" y1="152.4" x2="33.02" y2="177.8" width="0.1524" layer="91"/>
<wire x1="33.02" y1="177.8" x2="33.02" y2="203.2" width="0.1524" layer="91"/>
<wire x1="33.02" y1="203.2" x2="60.96" y2="203.2" width="0.1524" layer="91"/>
<wire x1="60.96" y1="203.2" x2="83.82" y2="203.2" width="0.1524" layer="91"/>
<wire x1="83.82" y1="177.8" x2="33.02" y2="177.8" width="0.1524" layer="91"/>
<junction x="33.02" y="177.8"/>
<wire x1="33.02" y1="152.4" x2="83.82" y2="152.4" width="0.1524" layer="91"/>
<wire x1="33.02" y1="152.4" x2="33.02" y2="127" width="0.1524" layer="91"/>
<wire x1="33.02" y1="127" x2="83.82" y2="127" width="0.1524" layer="91"/>
<junction x="33.02" y="152.4"/>
<wire x1="33.02" y1="127" x2="33.02" y2="101.6" width="0.1524" layer="91"/>
<junction x="33.02" y="127"/>
<wire x1="33.02" y1="101.6" x2="83.82" y2="101.6" width="0.1524" layer="91"/>
<pinref part="JP1" gate="A" pin="2"/>
<wire x1="60.96" y1="228.6" x2="60.96" y2="203.2" width="0.1524" layer="91"/>
<junction x="60.96" y="203.2"/>
<pinref part="DIG4" gate="G$1" pin="B"/>
<pinref part="DIG3" gate="G$1" pin="B"/>
<pinref part="DIG2" gate="G$1" pin="B"/>
<pinref part="DIG1" gate="G$1" pin="B"/>
<pinref part="DIG5" gate="G$1" pin="B"/>
</segment>
</net>
<net name="N$44" class="0">
<segment>
<wire x1="38.1" y1="175.26" x2="38.1" y2="200.66" width="0.1524" layer="91"/>
<wire x1="38.1" y1="200.66" x2="63.5" y2="200.66" width="0.1524" layer="91"/>
<wire x1="63.5" y1="200.66" x2="83.82" y2="200.66" width="0.1524" layer="91"/>
<wire x1="83.82" y1="175.26" x2="38.1" y2="175.26" width="0.1524" layer="91"/>
<junction x="38.1" y="175.26"/>
<wire x1="38.1" y1="175.26" x2="38.1" y2="149.86" width="0.1524" layer="91"/>
<wire x1="38.1" y1="149.86" x2="83.82" y2="149.86" width="0.1524" layer="91"/>
<wire x1="38.1" y1="149.86" x2="38.1" y2="124.46" width="0.1524" layer="91"/>
<wire x1="38.1" y1="124.46" x2="83.82" y2="124.46" width="0.1524" layer="91"/>
<junction x="38.1" y="149.86"/>
<wire x1="38.1" y1="124.46" x2="38.1" y2="99.06" width="0.1524" layer="91"/>
<junction x="38.1" y="124.46"/>
<wire x1="83.82" y1="99.06" x2="38.1" y2="99.06" width="0.1524" layer="91"/>
<pinref part="JP1" gate="A" pin="3"/>
<wire x1="63.5" y1="228.6" x2="63.5" y2="200.66" width="0.1524" layer="91"/>
<junction x="63.5" y="200.66"/>
<pinref part="DIG4" gate="G$1" pin="C"/>
<pinref part="DIG3" gate="G$1" pin="C"/>
<pinref part="DIG2" gate="G$1" pin="C"/>
<pinref part="DIG1" gate="G$1" pin="C"/>
<pinref part="DIG5" gate="G$1" pin="C"/>
</segment>
</net>
<net name="N$45" class="0">
<segment>
<wire x1="43.18" y1="172.72" x2="83.82" y2="172.72" width="0.1524" layer="91"/>
<wire x1="43.18" y1="172.72" x2="43.18" y2="198.12" width="0.1524" layer="91"/>
<wire x1="43.18" y1="198.12" x2="66.04" y2="198.12" width="0.1524" layer="91"/>
<junction x="43.18" y="172.72"/>
<wire x1="66.04" y1="198.12" x2="83.82" y2="198.12" width="0.1524" layer="91"/>
<wire x1="43.18" y1="172.72" x2="43.18" y2="147.32" width="0.1524" layer="91"/>
<wire x1="43.18" y1="147.32" x2="83.82" y2="147.32" width="0.1524" layer="91"/>
<wire x1="43.18" y1="147.32" x2="43.18" y2="121.92" width="0.1524" layer="91"/>
<wire x1="43.18" y1="121.92" x2="83.82" y2="121.92" width="0.1524" layer="91"/>
<junction x="43.18" y="147.32"/>
<pinref part="JP1" gate="A" pin="4"/>
<wire x1="66.04" y1="228.6" x2="66.04" y2="198.12" width="0.1524" layer="91"/>
<junction x="66.04" y="198.12"/>
<pinref part="DIG4" gate="G$1" pin="D"/>
<pinref part="DIG3" gate="G$1" pin="D"/>
<pinref part="DIG2" gate="G$1" pin="D"/>
<pinref part="DIG5" gate="G$1" pin="D"/>
</segment>
</net>
<net name="N$46" class="0">
<segment>
<wire x1="48.26" y1="170.18" x2="83.82" y2="170.18" width="0.1524" layer="91"/>
<wire x1="48.26" y1="170.18" x2="48.26" y2="195.58" width="0.1524" layer="91"/>
<wire x1="48.26" y1="195.58" x2="68.58" y2="195.58" width="0.1524" layer="91"/>
<junction x="48.26" y="170.18"/>
<wire x1="68.58" y1="195.58" x2="83.82" y2="195.58" width="0.1524" layer="91"/>
<wire x1="48.26" y1="170.18" x2="48.26" y2="144.78" width="0.1524" layer="91"/>
<wire x1="48.26" y1="144.78" x2="83.82" y2="144.78" width="0.1524" layer="91"/>
<wire x1="48.26" y1="144.78" x2="48.26" y2="119.38" width="0.1524" layer="91"/>
<wire x1="48.26" y1="119.38" x2="83.82" y2="119.38" width="0.1524" layer="91"/>
<junction x="48.26" y="144.78"/>
<pinref part="JP1" gate="A" pin="5"/>
<wire x1="68.58" y1="228.6" x2="68.58" y2="195.58" width="0.1524" layer="91"/>
<junction x="68.58" y="195.58"/>
<pinref part="DIG4" gate="G$1" pin="E"/>
<pinref part="DIG3" gate="G$1" pin="E"/>
<pinref part="DIG2" gate="G$1" pin="E"/>
<pinref part="DIG5" gate="G$1" pin="E"/>
</segment>
</net>
<net name="N$47" class="0">
<segment>
<wire x1="53.34" y1="116.84" x2="53.34" y2="142.24" width="0.1524" layer="91"/>
<wire x1="53.34" y1="142.24" x2="53.34" y2="167.64" width="0.1524" layer="91"/>
<wire x1="53.34" y1="167.64" x2="53.34" y2="193.04" width="0.1524" layer="91"/>
<wire x1="53.34" y1="193.04" x2="71.12" y2="193.04" width="0.1524" layer="91"/>
<wire x1="71.12" y1="193.04" x2="83.82" y2="193.04" width="0.1524" layer="91"/>
<wire x1="83.82" y1="167.64" x2="53.34" y2="167.64" width="0.1524" layer="91"/>
<junction x="53.34" y="167.64"/>
<wire x1="83.82" y1="142.24" x2="53.34" y2="142.24" width="0.1524" layer="91"/>
<junction x="53.34" y="142.24"/>
<wire x1="83.82" y1="116.84" x2="53.34" y2="116.84" width="0.1524" layer="91"/>
<pinref part="JP1" gate="A" pin="6"/>
<wire x1="71.12" y1="228.6" x2="71.12" y2="193.04" width="0.1524" layer="91"/>
<junction x="71.12" y="193.04"/>
<pinref part="DIG4" gate="G$1" pin="F"/>
<pinref part="DIG3" gate="G$1" pin="F"/>
<pinref part="DIG2" gate="G$1" pin="F"/>
<pinref part="DIG5" gate="G$1" pin="F"/>
</segment>
</net>
<net name="N$50" class="0">
<segment>
<wire x1="116.84" y1="205.74" x2="127" y2="205.74" width="0.1524" layer="91"/>
<wire x1="127" y1="205.74" x2="127" y2="228.6" width="0.1524" layer="91"/>
<wire x1="116.84" y1="203.2" x2="116.84" y2="205.74" width="0.1524" layer="91"/>
<pinref part="JP2" gate="A" pin="1"/>
<pinref part="DIG5" gate="G$1" pin="CC1"/>
<wire x1="116.84" y1="203.2" x2="109.22" y2="203.2" width="0.1524" layer="91"/>
<pinref part="DIG5" gate="G$1" pin="CC0"/>
<wire x1="116.84" y1="205.74" x2="109.22" y2="205.74" width="0.1524" layer="91"/>
<junction x="116.84" y="205.74"/>
</segment>
</net>
<net name="N$51" class="0">
<segment>
<wire x1="129.54" y1="228.6" x2="129.54" y2="180.34" width="0.1524" layer="91"/>
<wire x1="129.54" y1="180.34" x2="116.84" y2="180.34" width="0.1524" layer="91"/>
<wire x1="116.84" y1="180.34" x2="109.22" y2="180.34" width="0.1524" layer="91"/>
<wire x1="109.22" y1="177.8" x2="116.84" y2="177.8" width="0.1524" layer="91"/>
<wire x1="116.84" y1="177.8" x2="116.84" y2="180.34" width="0.1524" layer="91"/>
<junction x="116.84" y="180.34"/>
<pinref part="JP2" gate="A" pin="2"/>
<pinref part="DIG4" gate="G$1" pin="CC0"/>
<pinref part="DIG4" gate="G$1" pin="CC1"/>
</segment>
</net>
<net name="N$52" class="0">
<segment>
<wire x1="132.08" y1="228.6" x2="132.08" y2="154.94" width="0.1524" layer="91"/>
<wire x1="132.08" y1="154.94" x2="116.84" y2="154.94" width="0.1524" layer="91"/>
<wire x1="116.84" y1="154.94" x2="109.22" y2="154.94" width="0.1524" layer="91"/>
<wire x1="116.84" y1="152.4" x2="116.84" y2="154.94" width="0.1524" layer="91"/>
<junction x="116.84" y="154.94"/>
<pinref part="JP2" gate="A" pin="3"/>
<wire x1="109.22" y1="152.4" x2="116.84" y2="152.4" width="0.1524" layer="91"/>
<pinref part="DIG3" gate="G$1" pin="CC0"/>
<pinref part="DIG3" gate="G$1" pin="CC1"/>
</segment>
</net>
<net name="N$53" class="0">
<segment>
<wire x1="109.22" y1="129.54" x2="116.84" y2="129.54" width="0.1524" layer="91"/>
<wire x1="116.84" y1="129.54" x2="134.62" y2="129.54" width="0.1524" layer="91"/>
<wire x1="134.62" y1="129.54" x2="134.62" y2="228.6" width="0.1524" layer="91"/>
<wire x1="109.22" y1="127" x2="116.84" y2="127" width="0.1524" layer="91"/>
<wire x1="116.84" y1="127" x2="116.84" y2="129.54" width="0.1524" layer="91"/>
<junction x="116.84" y="129.54"/>
<pinref part="JP2" gate="A" pin="4"/>
<pinref part="DIG2" gate="G$1" pin="CC0"/>
<pinref part="DIG2" gate="G$1" pin="CC1"/>
</segment>
</net>
<net name="N$54" class="0">
<segment>
<wire x1="137.16" y1="228.6" x2="137.16" y2="104.14" width="0.1524" layer="91"/>
<wire x1="137.16" y1="104.14" x2="116.84" y2="104.14" width="0.1524" layer="91"/>
<wire x1="109.22" y1="101.6" x2="116.84" y2="101.6" width="0.1524" layer="91"/>
<wire x1="116.84" y1="101.6" x2="116.84" y2="104.14" width="0.1524" layer="91"/>
<wire x1="116.84" y1="104.14" x2="109.22" y2="104.14" width="0.1524" layer="91"/>
<junction x="116.84" y="104.14"/>
<pinref part="JP2" gate="A" pin="5"/>
<pinref part="DIG1" gate="G$1" pin="CC0"/>
<pinref part="DIG1" gate="G$1" pin="CC1"/>
</segment>
</net>
<net name="N$1" class="0">
<segment>
<pinref part="JP2" gate="A" pin="6"/>
<wire x1="139.7" y1="228.6" x2="139.7" y2="76.2" width="0.1524" layer="91"/>
<pinref part="R6" gate="G$1" pin="2"/>
<wire x1="132.08" y1="76.2" x2="139.7" y2="76.2" width="0.1524" layer="91"/>
</segment>
</net>
<net name="N$2" class="0">
<segment>
<wire x1="76.2" y1="83.82" x2="76.2" y2="109.22" width="0.1524" layer="91"/>
<wire x1="76.2" y1="109.22" x2="76.2" y2="134.62" width="0.1524" layer="91"/>
<wire x1="76.2" y1="134.62" x2="76.2" y2="160.02" width="0.1524" layer="91"/>
<wire x1="76.2" y1="83.82" x2="78.74" y2="83.82" width="0.1524" layer="91"/>
<wire x1="78.74" y1="109.22" x2="76.2" y2="109.22" width="0.1524" layer="91"/>
<junction x="76.2" y="109.22"/>
<wire x1="78.74" y1="160.02" x2="76.2" y2="160.02" width="0.1524" layer="91"/>
<junction x="76.2" y="160.02"/>
<wire x1="76.2" y1="134.62" x2="78.74" y2="134.62" width="0.1524" layer="91"/>
<junction x="76.2" y="134.62"/>
<pinref part="R2" gate="G$1" pin="1"/>
<pinref part="R3" gate="G$1" pin="1"/>
<pinref part="R5" gate="G$1" pin="1"/>
<pinref part="R4" gate="G$1" pin="1"/>
<pinref part="R1" gate="G$1" pin="2"/>
<wire x1="76.2" y1="210.82" x2="76.2" y2="160.02" width="0.1524" layer="91"/>
<wire x1="76.2" y1="83.82" x2="76.2" y2="76.2" width="0.1524" layer="91"/>
<junction x="76.2" y="83.82"/>
<pinref part="R6" gate="G$1" pin="1"/>
<wire x1="76.2" y1="76.2" x2="121.92" y2="76.2" width="0.1524" layer="91"/>
</segment>
</net>
<net name="N$3" class="0">
<segment>
<pinref part="JP1" gate="A" pin="8"/>
<wire x1="76.2" y1="220.98" x2="76.2" y2="228.6" width="0.1524" layer="91"/>
<pinref part="R1" gate="G$1" pin="1"/>
</segment>
</net>
<net name="N$5" class="0">
<segment>
<wire x1="111.76" y1="160.02" x2="111.76" y2="165.1" width="0.1524" layer="91"/>
<pinref part="R2" gate="G$1" pin="2"/>
<wire x1="88.9" y1="160.02" x2="111.76" y2="160.02" width="0.1524" layer="91"/>
<wire x1="109.22" y1="165.1" x2="111.76" y2="165.1" width="0.1524" layer="91"/>
<pinref part="DIG4" gate="G$1" pin="DP"/>
</segment>
</net>
<net name="N$6" class="0">
<segment>
<wire x1="111.76" y1="139.7" x2="111.76" y2="134.62" width="0.1524" layer="91"/>
<pinref part="R3" gate="G$1" pin="2"/>
<wire x1="88.9" y1="134.62" x2="111.76" y2="134.62" width="0.1524" layer="91"/>
<wire x1="109.22" y1="139.7" x2="111.76" y2="139.7" width="0.1524" layer="91"/>
<pinref part="DIG3" gate="G$1" pin="DP"/>
</segment>
</net>
<net name="N$7" class="0">
<segment>
<wire x1="111.76" y1="114.3" x2="111.76" y2="109.22" width="0.1524" layer="91"/>
<pinref part="R4" gate="G$1" pin="2"/>
<wire x1="88.9" y1="109.22" x2="111.76" y2="109.22" width="0.1524" layer="91"/>
<wire x1="109.22" y1="114.3" x2="111.76" y2="114.3" width="0.1524" layer="91"/>
<pinref part="DIG2" gate="G$1" pin="DP"/>
</segment>
</net>
<net name="N$8" class="0">
<segment>
<wire x1="111.76" y1="83.82" x2="111.76" y2="88.9" width="0.1524" layer="91"/>
<wire x1="111.76" y1="83.82" x2="88.9" y2="83.82" width="0.1524" layer="91"/>
<pinref part="R5" gate="G$1" pin="2"/>
<wire x1="111.76" y1="88.9" x2="109.22" y2="88.9" width="0.1524" layer="91"/>
<pinref part="DIG1" gate="G$1" pin="DP"/>
</segment>
</net>
<net name="N$10" class="0">
<segment>
<pinref part="JP1" gate="A" pin="7"/>
<wire x1="58.42" y1="114.3" x2="58.42" y2="139.7" width="0.1524" layer="91"/>
<wire x1="58.42" y1="139.7" x2="58.42" y2="165.1" width="0.1524" layer="91"/>
<wire x1="58.42" y1="165.1" x2="58.42" y2="190.5" width="0.1524" layer="91"/>
<wire x1="58.42" y1="190.5" x2="73.66" y2="190.5" width="0.1524" layer="91"/>
<wire x1="73.66" y1="190.5" x2="83.82" y2="190.5" width="0.1524" layer="91"/>
<wire x1="83.82" y1="165.1" x2="58.42" y2="165.1" width="0.1524" layer="91"/>
<junction x="58.42" y="165.1"/>
<wire x1="83.82" y1="139.7" x2="58.42" y2="139.7" width="0.1524" layer="91"/>
<junction x="58.42" y="139.7"/>
<wire x1="83.82" y1="114.3" x2="58.42" y2="114.3" width="0.1524" layer="91"/>
<junction x="58.42" y="114.3"/>
<wire x1="58.42" y1="114.3" x2="58.42" y2="88.9" width="0.1524" layer="91"/>
<wire x1="58.42" y1="88.9" x2="83.82" y2="88.9" width="0.1524" layer="91"/>
<wire x1="73.66" y1="228.6" x2="73.66" y2="190.5" width="0.1524" layer="91"/>
<junction x="73.66" y="190.5"/>
<pinref part="DIG4" gate="G$1" pin="G"/>
<pinref part="DIG3" gate="G$1" pin="G"/>
<pinref part="DIG2" gate="G$1" pin="G"/>
<pinref part="DIG1" gate="G$1" pin="G"/>
<pinref part="DIG5" gate="G$1" pin="G"/>
</segment>
</net>
</nets>
</sheet>
</sheets>
</schematic>
</drawing>
</eagle>
